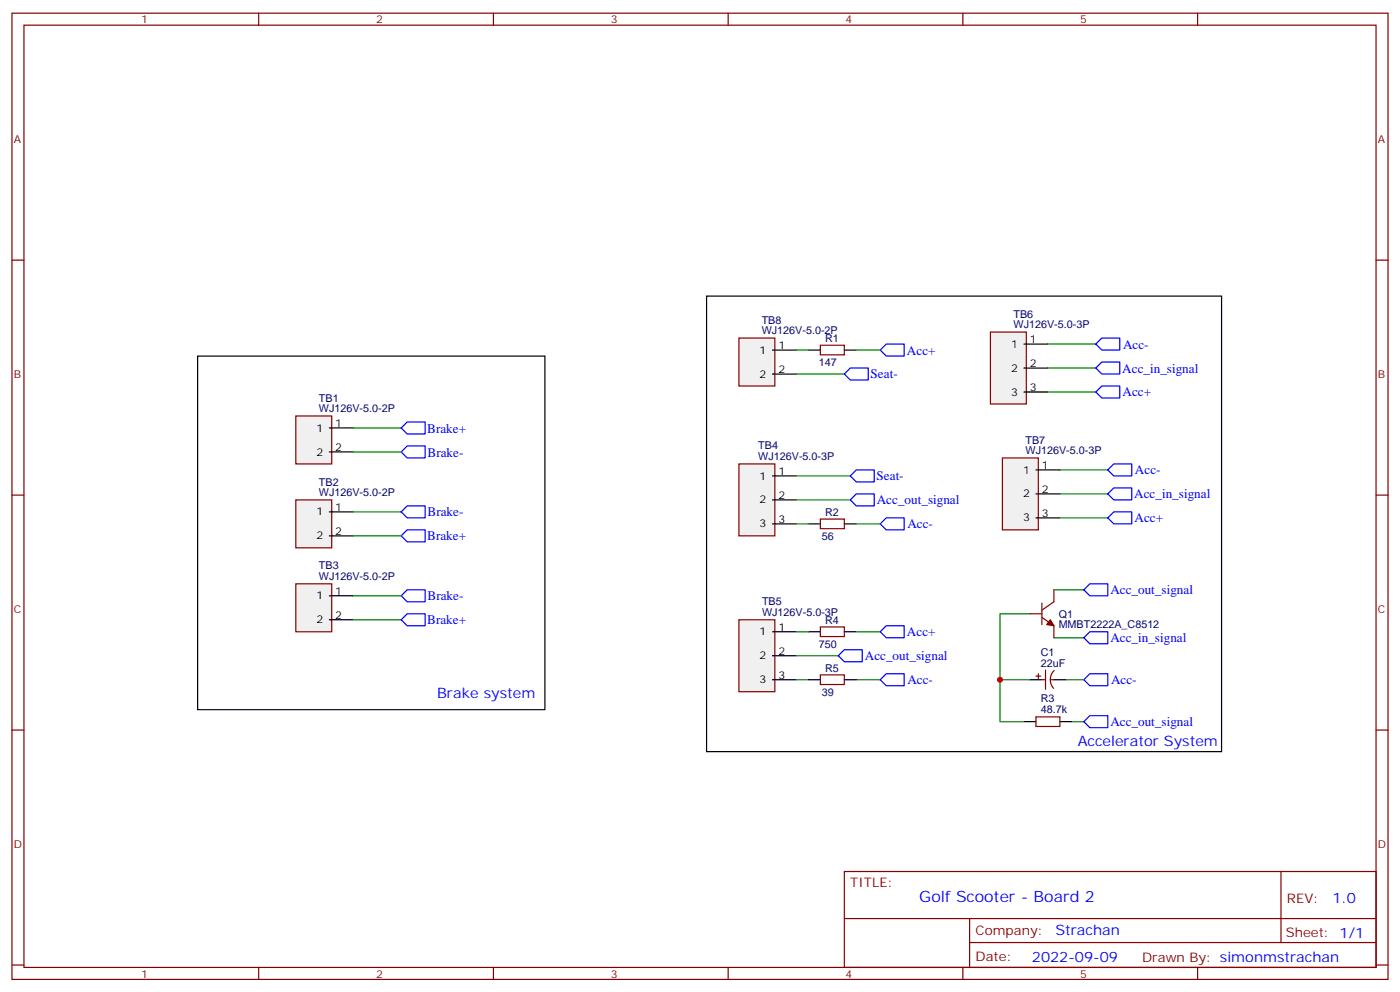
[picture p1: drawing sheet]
<svg xmlns="http://www.w3.org/2000/svg" width="412mm" height="292mm" viewBox="0 0 412 292" stroke-linecap="round" stroke-linejoin="round" font-family="sans-serif">
<g fill="none" stroke="#870000" stroke-width=".35">
<path d="M3.5 3.9h405.4v284.3h-405.4zM7.1 7.4h398.2v277.3h-398.2zM76.2 3.9v3.5M145.3 3.9v3.5M214.5 3.9v3.5M283.6 3.9v3.5M352.8 3.9v3.5M3.5 76.6h3.6M405.3 76.6h3.6M241.7 101.6h7v2.8h-7zM3.5 145.7h3.6M241.7 152.8h7v2.8h-7z"/>
<path d="M405.3 145.7h3.6M241.7 184.5h7v2.8h-7zM305.2 199h1.4M305.9 198.3v1.4M308 197.2v5.6M310.5 197.3a3.8 3.8 0 0 0-.1 5.3M3.5 214.8h3.6M305.2 211h7v2.8h-7zM306.9 200h1.1M309.4 200h1M405.3 214.8h3.6M248.7 256.5h156.6v28.2h-156.6z"/>
<path d="M377.3 256.5v20.9M248.7 270.3h156.5M285.6 277.4h119.6M285.6 270.3v14.1M3.5 284h3.6M76.2 284.7v3.5M145.3 284.7v3.5M214.5 284.7v3.5M283.6 284.7v3.5M352.8 284.7v3.5M405.3 284h3.6"/>
</g>
<path d="M238.1 103h3.6M248.7 103h3.5M238.1 154.2h3.6M248.7 154.2h3.5M238.1 185.9h3.6M248.7 185.9h3.5M301.6 212.4h3.6M303.4 200h3.5M310.4 200h3.6M312.2 212.4h3.5" fill="none" stroke="#000" stroke-width=".35"/>
<path d="M87.1 122.4h10.6v14.1h-10.6z" fill="#f0f0f0" stroke="#870000" stroke-width=".35"/>
<path d="M97 125.9h7.1M97 133h7.1" fill="none" stroke="#000" stroke-width=".35"/>
<path d="M87.1 147.1h10.6v14.1h-10.6z" fill="#f0f0f0" stroke="#870000" stroke-width=".35"/>
<path d="M97 150.6h7.1M97 157.7h7.1" fill="none" stroke="#000" stroke-width=".35"/>
<path d="M87.1 171.8h10.6v14.1h-10.6z" fill="#f0f0f0" stroke="#870000" stroke-width=".35"/>
<path d="M97 175.3h7.1M97 182.4h7.1" fill="none" stroke="#000" stroke-width=".35"/>
<path d="M217.7 99.5h10.5v14.1h-10.5z" fill="#f0f0f0" stroke="#870000" stroke-width=".35"/>
<path d="M227.5 103h7.1M227.5 110.1h7.1" fill="none" stroke="#000" stroke-width=".35"/>
<path d="M217.7 136.5h10.5v21.2h-10.5z" fill="#f0f0f0" stroke="#870000" stroke-width=".35"/>
<path d="M227.5 140.1h7.1M227.5 147.1h7.1M227.5 154.2h7.1" fill="none" stroke="#000" stroke-width=".35"/>
<path d="M217.7 182.4h10.5v21.2h-10.5z" fill="#f0f0f0" stroke="#870000" stroke-width=".35"/>
<path d="M227.5 185.9h7.1M227.5 193h7.1M227.5 200h7.1" fill="none" stroke="#000" stroke-width=".35"/>
<path d="M291.7 97.7h10.6v21.2h-10.6z" fill="#f0f0f0" stroke="#870000" stroke-width=".35"/>
<path d="M301.6 101.2h7.1M301.6 108.3h7.1M301.6 115.4h7.1" fill="none" stroke="#000" stroke-width=".35"/>
<path d="M295.3 134.8h10.6v21.1h-10.6z" fill="#f0f0f0" stroke="#870000" stroke-width=".35"/>
<path d="M208.1 87.1h151.7v134.1h-151.7zM58.2 104.8h102.3v104h-102.3zM305.2 138.3h7M305.2 145.3h7M305.2 152.4h7M238.1 200h3.6M248.7 200h3.5" fill="none" stroke="#000" stroke-width=".35"/>
<g fill="none" stroke="#008700" stroke-width=".35">
<path d="M234.6 110.1h14.1M234.6 103h3.5M252.2 103h7.1M308.7 101.2h14.1M308.7 108.3h14.1M308.7 115.4h14.1M104.1 125.9h14.1M104.1 133h14.1M312.2 138.3h14.1M104.1 157.7h14.1M104.1 150.6h14.1M234.6 140.1h15.9"/>
<path d="M234.6 147.1h15.9M234.6 154.2h3.5M252.2 154.2h7.1M312.2 145.3h14.1M312.2 152.4h14.1M104.1 175.3h14.1M310.4 173.6h8.9M104.1 182.4h14.1M234.6 193h12.3M234.6 185.9h3.5M252.2 185.9h7.1M303.4 180.6h-8.8v31.8h7"/>
<path d="M310.4 187.7h8.9M234.6 200h3.5M252.2 200h7.1M294.6 200h8.8M314 200h5.3M315.7 212.4h3.6"/>
</g>
<g fill="none" stroke="#00f" stroke-width=".35">
<path d="M248.7 110.1l1.8-1.8h5.3v3.5h-5.3zM259.3 103l1.8-1.8h5.2v3.6h-5.2zM322.8 108.3l1.8-1.8h5.2v3.6h-5.2zM322.8 115.4l1.8-1.8h5.2v3.5h-5.2zM322.8 101.2l1.8-1.7h5.2v3.5h-5.2zM118.2 125.9l1.7-1.7h5.3v3.5h-5.3zM118.2 133l1.7-1.8h5.3v3.6h-5.3zM326.3 138.3l1.8-1.8h5.3v3.6h-5.3zM118.2 157.7l1.7-1.8h5.3v3.6h-5.3zM118.2 150.6l1.7-1.7h5.3v3.5h-5.3zM250.5 140.1l1.7-1.8h5.3v3.5h-5.3zM250.5 147.1l1.7-1.8h5.3v3.6h-5.3z"/>
<path d="M259.3 154.2l1.8-1.8h5.2v3.5h-5.2zM326.3 145.3l1.8-1.7h5.3v3.5h-5.3zM326.3 152.4l1.8-1.8h5.3v3.6h-5.3zM118.2 175.3l1.7-1.7h5.3v3.5h-5.3zM319.3 173.6l1.7-1.8h5.3v3.5h-5.3zM118.2 182.4l1.7-1.8h5.3v3.5h-5.3zM248.7 191.2h5.3v3.5h-5.3l-1.8-1.7zM259.3 185.9l1.8-1.8h5.2v3.6h-5.2zM319.3 187.7l1.7-1.8h5.3v3.5h-5.3zM259.3 200l1.8-1.7h5.2v3.5h-5.2zM319.3 212.4l1.7-1.8h5.3v3.5h-5.3zM319.3 200l1.7-1.7h5.3v3.5h-5.3z"/>
</g>
<path d="M306.9 177.4v6.4M310.4 173.6v3.5l-3.5 2.5M241.7 198.6h7v2.8h-7zM303.4 180.6h3.5M306.9 181.7l3.5 2.4v3.6" fill="none" stroke="#870000" stroke-width=".35"/>
<path d="M309.4 182.4l1 1.7-2.1-.3z" fill="#870000" stroke="#870000" stroke-width=".35"/>
<circle cx="294.6" cy="200" r=".88" fill="#c00"/>
<text font-size="4.6" fill="#00f" x="270.8" y="265.5">Golf Scooter - Board 2</text>
<g font-size="4.2" fill="#00f">
<text x="128.8" y="205.3">Brake system</text>
<text x="317.5" y="219.4">Accelerator System</text>
<text x="392.5" y="265.7">1.0</text>
<text x="310.9" y="275.3">Strachan</text>
<text x="304" y="283.1">2022-09-09</text>
</g>
<g font-size="3.9" fill="#00f">
<text x="267.2" y="104.3">Acc+</text>
<text x="330.8" y="102.6">Acc-</text>
<text x="256.5" y="111.4">Seat-</text>
<text x="330.6" y="109.6">Acc_in_signal</text>
<text x="330.7" y="116.7">Acc+</text>
<text x="125.8" y="127.3">Brake+</text>
<text x="125.9" y="134.3">Brake-</text>
<text x="258.2" y="141.4">Seat-</text>
<text x="334.3" y="139.6">Acc-</text>
<text x="258.3" y="148.4">Acc_out_signal</text>
<text x="334.1" y="146.7">Acc_in_signal</text>
<text x="125.9" y="152">Brake-</text>
<text x="267.3" y="155.5">Acc-</text>
<text x="334.2" y="153.7">Acc+</text>
<text x="125.8" y="159">Brake+</text>
<text x="125.9" y="176.7">Brake-</text>
<text x="327.1" y="174.9">Acc_out_signal</text>
<text x="125.8" y="183.7">Brake+</text>
<text x="267.2" y="187.2">Acc+</text>
<text x="327.1" y="189">Acc_in_signal</text>
<text x="254.8" y="194.3">Acc_out_signal</text>
<text x="267.3" y="201.3">Acc-</text>
<text x="327.3" y="201.3">Acc-</text>
<text x="327.1" y="213.7">Acc_out_signal</text>
</g>
<g font-size="3.9" fill="#800">
<text x="250.5" y="261.1">TITLE:</text>
<text x="379.1" y="265.7">REV:</text>
<text x="287.4" y="275.3">Company:</text>
<text x="378.7" y="275.9">Sheet: 1/1</text>
<text x="287.4" y="282.9">Date:</text>
<text x="336.4" y="283">Drawn By: simonmstrachan</text>
</g>
<g font-size="3.2" fill="#800">
<text x="41.6" y="6.9">1</text>
<text x="110.8" y="6.9">2</text>
<text x="179.9" y="6.9">3</text>
<text x="249.1" y="6.9">4</text>
<text x="318.2" y="6.9">5</text>
<text x="4.1" y="42">A</text>
<text x="405.9" y="42">A</text>
<text x="4.1" y="111.1">B</text>
<text x="405.9" y="111.1">B</text>
<text x="4.1" y="180.3">C</text>
<text x="405.9" y="180.3">C</text>
<text x="4.1" y="249.4">D</text>
<text x="405.9" y="249.4">D</text>
<text x="41.6" y="287.7">1</text>
<text x="110.8" y="287.7">2</text>
<text x="179.9" y="287.7">3</text>
<text x="249.1" y="287.7">4</text>
<text x="318.2" y="287.7">5</text>
</g>
<g font-size="3.2" fill="#000080">
<text x="224.4" y="95.2">TB8</text>
<text x="298.6" y="93.5">TB6</text>
<text x="224.4" y="98.4">WJ126V-5.0-2P</text>
<text x="243.1" y="100.6">R1</text>
<text x="298.6" y="96.7">WJ126V-5.0-3P</text>
<text x="241.2" y="107.7">147</text>
<text x="93.9" y="118.2">TB1</text>
<text x="93.9" y="121.4">WJ126V-5.0-2P</text>
<text x="302.1" y="130.5">TB7</text>
<text x="223.4" y="135.5">WJ126V-5.0-3P</text>
<text x="223.4" y="132.2">TB4</text>
<text x="302.1" y="133.7">WJ126V-5.0-3P</text>
<text x="93.9" y="142.9">TB2</text>
<text x="93.9" y="146">WJ126V-5.0-2P</text>
<text x="243.1" y="151.7">R2</text>
<text x="242.1" y="158.8">56</text>
<text x="93.9" y="167.6">TB3</text>
<text x="93.9" y="170.7">WJ126V-5.0-2P</text>
<text x="224.5" y="178.2">TB5</text>
<text x="224.5" y="181.3">WJ126V-5.0-3P</text>
<text x="243.1" y="183.6">R4</text>
<text x="311.9" y="184.9">MMBT2222A_C8512</text>
<text x="311.9" y="181.8">Q1</text>
<text x="241.2" y="190.6">750</text>
<text x="243" y="197.6">R5</text>
<text x="306.6" y="196.1">22uF</text>
<text x="306.6" y="192.9">C1</text>
<text x="242.1" y="204.7">39</text>
<text x="306.6" y="209.9">48.7k</text>
<text x="306.6" y="206.7">R3</text>
</g>
<g font-size="3.2">
<text x="303.4" y="100.9">1</text>
<text x="223.8" y="104.1">1</text>
<text x="229.3" y="102.7">1</text>
<text x="297.8" y="102.3">1</text>
<text x="303.4" y="107.9">2</text>
<text x="223.8" y="111.1">2</text>
<text x="229.3" y="109.7">2</text>
<text x="297.8" y="109.4">2</text>
<text x="297.8" y="116.4">3</text>
<text x="303.4" y="115">3</text>
<text x="98.8" y="125.6">1</text>
<text x="93.2" y="127">1</text>
<text x="93.2" y="134.1">2</text>
<text x="98.8" y="132.6">2</text>
<text x="306.9" y="137.9">1</text>
<text x="223.8" y="141.1">1</text>
<text x="229.3" y="139.7">1</text>
<text x="301.4" y="139.3">1</text>
<text x="223.8" y="148.2">2</text>
<text x="229.3" y="146.8">2</text>
<text x="301.4" y="146.4">2</text>
<text x="306.9" y="145">2</text>
<text x="93.2" y="151.7">1</text>
<text x="98.8" y="150.3">1</text>
<text x="223.8" y="155.2">3</text>
<text x="229.3" y="153.8">3</text>
<text x="301.4" y="153.5">3</text>
<text x="306.9" y="152">3</text>
<text x="93.2" y="158.8">2</text>
<text x="98.8" y="157.3">2</text>
<text x="93.2" y="176.4">1</text>
<text x="98.8" y="175">1</text>
<text x="93.2" y="183.4">2</text>
<text x="98.8" y="182">2</text>
<text x="229.3" y="185.6">1</text>
<text x="223.8" y="187">1</text>
<text x="223.8" y="194">2</text>
<text x="229.3" y="192.6">2</text>
<text x="223.8" y="201.1">3</text>
<text x="229.3" y="199.7">3</text>
</g>
</svg>
